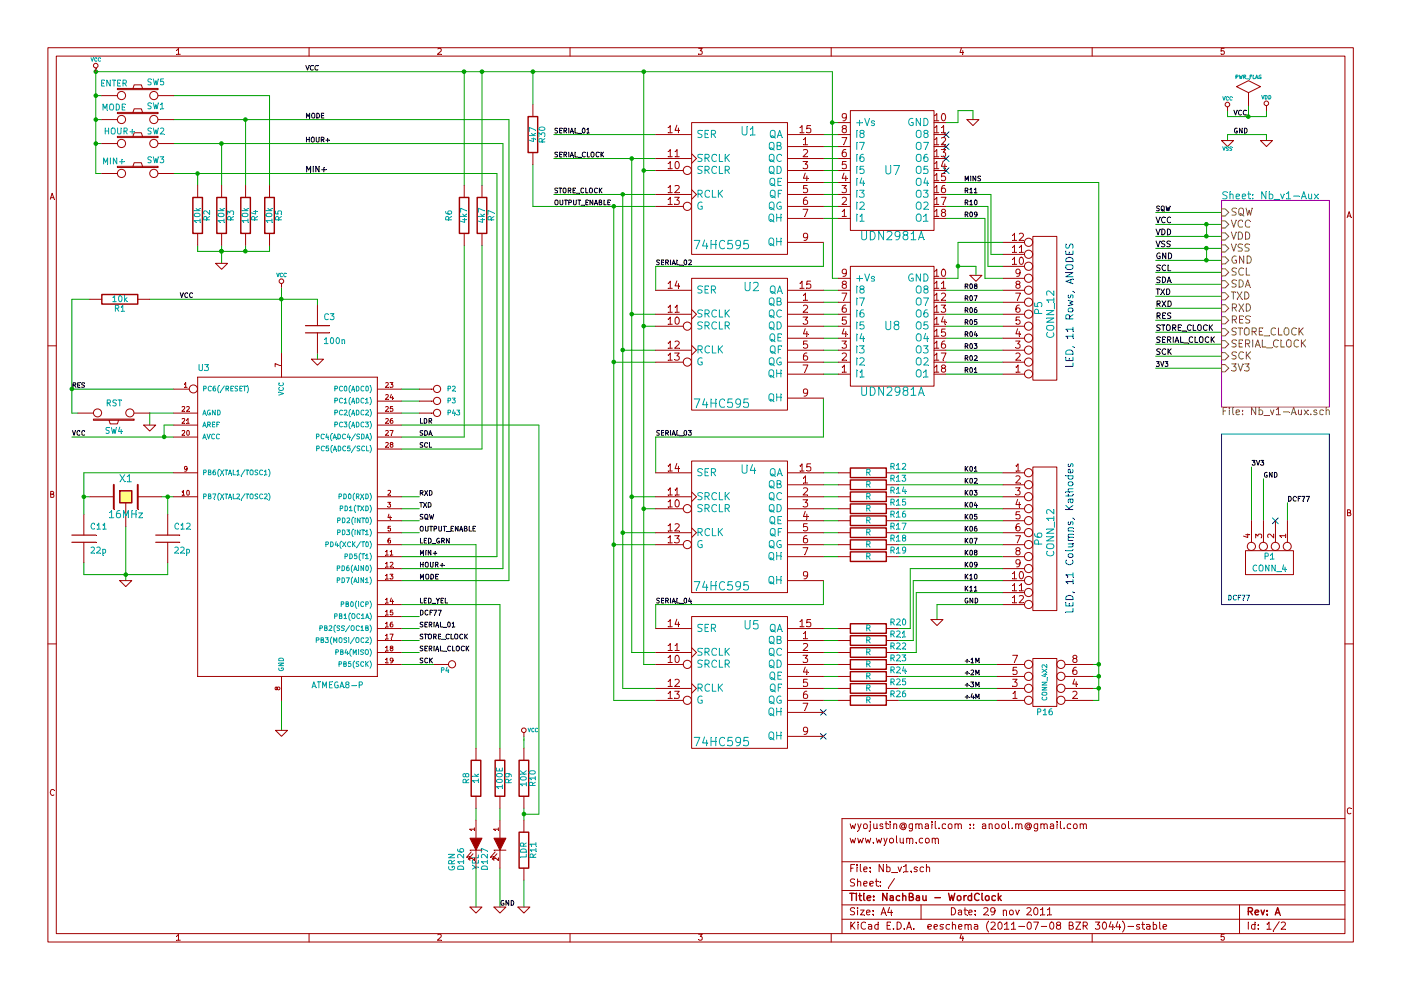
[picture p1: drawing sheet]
EESchema Schematic File Version 2  date 12/1/2011 11:24:33 AM
LIBS:Nb_v1
LIBS:power
LIBS:Nb_v1-cache
EELAYER 25  0
EELAYER END
$Descr A4 11700 8267
encoding utf-8
Sheet 1 2
Title "NachBau - WordClock"
Date "29 nov 2011"
Rev "A"
Comp ""
Comment1 "www.wyolum.com"
Comment2 "wyojustin@gmail.com :: anool.m@gmail.com"
Comment3 ""
Comment4 ""
$EndDescr
Text Label 8050 1525 0    40   ~ 0
MINS
Text Label 8050 5050 0    40   ~ 0
GND
Wire Wire Line
	9175 1525 7900 1525
Wire Wire Line
	9175 1525 9175 5850
Wire Wire Line
	5475 1725 4450 1725
Wire Wire Line
	4450 1725 4450 1375
Wire Wire Line
	4025 1550 4025 600 
Wire Wire Line
	4025 2050 4025 3750
Wire Wire Line
	4025 3750 3350 3750
Connection ~ 5275 4150
Connection ~ 8000 2225
Wire Wire Line
	8000 2025 8000 2325
Wire Wire Line
	8000 2025 8375 2025
Wire Wire Line
	8375 2225 8250 2225
Wire Wire Line
	8250 2225 8250 1725
Wire Wire Line
	8250 1725 7900 1725
Connection ~ 9175 5750
Wire Wire Line
	9175 5750 9125 5750
Connection ~ 9175 5550
Wire Wire Line
	9175 5550 9125 5550
Wire Wire Line
	7825 5175 7825 5050
Wire Wire Line
	7825 5050 8375 5050
Wire Wire Line
	8375 4850 7625 4850
Wire Wire Line
	7625 4850 7625 5350
Wire Wire Line
	7625 5350 7500 5350
Wire Wire Line
	8150 2300 8150 2225
Connection ~ 10425 975 
Wire Wire Line
	10425 875  10425 975 
Wire Wire Line
	10575 925  10575 975 
Wire Wire Line
	10575 975  10250 975 
Wire Wire Line
	10250 975  10250 925 
Wire Wire Line
	10750 4350 10750 4200
Wire Wire Line
	10550 4350 10550 4000
Wire Wire Line
	10200 3075 9650 3075
Wire Wire Line
	7500 5850 8325 5850
Wire Wire Line
	7500 5650 8325 5650
Wire Wire Line
	7500 5250 7600 5250
Wire Wire Line
	7500 4550 8375 4550
Wire Wire Line
	7500 4350 8375 4350
Wire Wire Line
	7500 4150 8375 4150
Wire Wire Line
	7500 3950 8375 3950
Wire Wire Line
	6875 4050 7000 4050
Wire Wire Line
	6875 4250 7000 4250
Wire Wire Line
	6875 4450 7000 4450
Wire Wire Line
	6875 4650 7000 4650
Wire Wire Line
	6875 5350 7000 5350
Wire Wire Line
	6875 5550 7000 5550
Wire Wire Line
	6875 5750 7000 5750
Connection ~ 6950 1025
Wire Wire Line
	7000 1025 6950 1025
Wire Wire Line
	8150 2225 8000 2225
Wire Wire Line
	8000 2325 7900 2325
Wire Wire Line
	7900 2525 8375 2525
Wire Wire Line
	7900 2725 8375 2725
Wire Wire Line
	7900 2925 8375 2925
Wire Wire Line
	7900 3125 8375 3125
Wire Wire Line
	5475 2425 5475 2225
Wire Wire Line
	5475 2225 6875 2225
Wire Wire Line
	6875 2225 6875 2025
Wire Wire Line
	7000 3125 6875 3125
Wire Wire Line
	7000 2925 6875 2925
Wire Wire Line
	7000 2725 6875 2725
Wire Wire Line
	7000 2525 6875 2525
Wire Wire Line
	7000 1825 6875 1825
Wire Wire Line
	7000 1625 6875 1625
Wire Wire Line
	7000 1425 6875 1425
Wire Wire Line
	7000 1225 6875 1225
Connection ~ 5125 1725
Connection ~ 5275 1325
Wire Wire Line
	4625 1325 5475 1325
Wire Wire Line
	5475 3950 5475 3650
Wire Wire Line
	5475 3650 6875 3650
Wire Wire Line
	6875 3650 6875 3325
Connection ~ 5375 4250
Wire Wire Line
	5375 600  5375 5550
Wire Wire Line
	5375 5550 5475 5550
Connection ~ 5375 1425
Wire Wire Line
	5375 1425 5475 1425
Connection ~ 5125 4550
Wire Wire Line
	5125 4550 5475 4550
Wire Wire Line
	5125 1725 5125 5850
Wire Wire Line
	5125 5850 5475 5850
Connection ~ 5200 4450
Wire Wire Line
	5475 4450 5200 4450
Connection ~ 5200 2925
Wire Wire Line
	5200 2925 5475 2925
Wire Wire Line
	5475 5450 5275 5450
Wire Wire Line
	5275 5450 5275 1325
Wire Wire Line
	3350 3250 3500 3250
Wire Wire Line
	3350 4850 4250 4850
Wire Wire Line
	3350 5350 3500 5350
Wire Wire Line
	4175 6250 4175 5050
Wire Wire Line
	4175 5050 3350 5050
Wire Wire Line
	3350 4550 3975 4550
Wire Wire Line
	3350 4450 3500 4450
Wire Wire Line
	700  4700 700  4800
Wire Wire Line
	700  4800 1400 4800
Connection ~ 1400 4150
Wire Wire Line
	1400 4300 1400 4150
Wire Wire Line
	3975 4550 3975 6250
Wire Wire Line
	2250 1550 2250 800 
Connection ~ 800  800 
Wire Wire Line
	800  800  850  800 
Connection ~ 10075 2075
Connection ~ 10075 2175
Wire Wire Line
	10075 2175 10075 2075
Wire Wire Line
	9650 2975 10200 2975
Wire Wire Line
	9650 2775 10200 2775
Wire Wire Line
	9650 2575 10200 2575
Wire Wire Line
	9650 2375 10200 2375
Wire Wire Line
	10200 2175 9650 2175
Wire Wire Line
	10200 1975 9650 1975
Wire Wire Line
	3500 3450 3350 3450
Wire Wire Line
	3350 4650 4150 4650
Connection ~ 4375 6800
Wire Wire Line
	4375 6800 4500 6800
Wire Wire Line
	4500 6800 4500 3550
Wire Wire Line
	4375 7350 4375 7575
Wire Wire Line
	3350 4250 3500 4250
Wire Wire Line
	1050 4850 1050 4400
Wire Wire Line
	2650 2550 2650 2500
Connection ~ 1650 1450
Wire Wire Line
	1450 1450 4150 1450
Connection ~ 800  1200
Wire Wire Line
	850  1450 800  1450
Connection ~ 1850 2100
Wire Wire Line
	1650 2050 1650 2100
Connection ~ 600  3250
Wire Wire Line
	650  3450 600  3450
Wire Wire Line
	600  3450 600  2500
Wire Wire Line
	850  1200 800  1200
Wire Wire Line
	1450 1200 4200 1200
Wire Wire Line
	3975 7250 3975 7575
Connection ~ 2350 2500
Wire Wire Line
	1450 3950 700  3950
Wire Wire Line
	1450 4150 1350 4150
Wire Wire Line
	1250 3550 1250 3450
Wire Wire Line
	1250 3450 1450 3450
Connection ~ 1850 1200
Connection ~ 1850 2100
Wire Wire Line
	2050 1550 2050 1000
Wire Wire Line
	1850 1550 1850 1200
Wire Wire Line
	2050 2050 2050 2100
Wire Wire Line
	1850 2050 1850 2200
Connection ~ 2050 1000
Wire Wire Line
	2350 5850 2350 6100
Wire Wire Line
	750  4150 700  4150
Wire Wire Line
	2350 2950 2350 2400
Wire Wire Line
	1450 1000 4250 1000
Wire Wire Line
	800  1000 850  1000
Wire Wire Line
	600  2500 750  2500
Wire Wire Line
	1450 3250 600  3250
Connection ~ 800  1000
Connection ~ 800  600 
Wire Wire Line
	1650 1550 1650 1450
Wire Wire Line
	800  1450 800  600 
Wire Wire Line
	3975 6750 3975 6850
Wire Wire Line
	2650 2950 2650 3000
Wire Wire Line
	600  3650 1450 3650
Wire Wire Line
	1450 3550 1370 3550
Wire Wire Line
	1370 3550 1370 3650
Connection ~ 1370 3650
Wire Wire Line
	3350 4150 3500 4150
Wire Wire Line
	4375 6750 4375 6850
Wire Wire Line
	4375 6250 4375 6150
Wire Wire Line
	4375 6175 4375 6175
Wire Wire Line
	2650 2500 1250 2500
Wire Wire Line
	3350 4750 4200 4750
Wire Wire Line
	10200 1875 9650 1875
Wire Wire Line
	10200 2075 9650 2075
Wire Wire Line
	9650 2275 10200 2275
Wire Wire Line
	9650 2475 10200 2475
Wire Wire Line
	9650 2675 10200 2675
Wire Wire Line
	9650 2875 10200 2875
Wire Wire Line
	10075 1875 10075 1975
Connection ~ 10075 1975
Connection ~ 10075 1875
Wire Wire Line
	4175 7575 4175 7250
Wire Wire Line
	2250 2050 2250 2100
Wire Wire Line
	2250 2100 1650 2100
Connection ~ 2050 2100
Wire Wire Line
	2250 800  1450 800 
Wire Wire Line
	3350 5450 3500 5450
Wire Wire Line
	700  3950 700  4300
Connection ~ 700  4150
Wire Wire Line
	1400 4800 1400 4700
Connection ~ 1050 4800
Wire Wire Line
	4500 3550 3350 3550
Wire Wire Line
	3350 4350 3500 4350
Wire Wire Line
	4150 1450 4150 4650
Wire Wire Line
	4200 4750 4200 1200
Wire Wire Line
	4175 6750 4175 6850
Wire Wire Line
	3350 5250 3500 5250
Wire Wire Line
	3350 5550 3625 5550
Wire Wire Line
	4250 1000 4250 4850
Connection ~ 4025 600 
Wire Wire Line
	3350 3350 3500 3350
Wire Wire Line
	5475 5750 5200 5750
Wire Wire Line
	5200 5750 5200 1625
Wire Wire Line
	5475 2625 5275 2625
Connection ~ 5275 2625
Wire Wire Line
	5275 4150 5475 4150
Wire Wire Line
	5125 3025 5475 3025
Connection ~ 5125 3025
Wire Wire Line
	5475 4250 5375 4250
Wire Wire Line
	5375 2725 5475 2725
Connection ~ 5375 2725
Wire Wire Line
	5475 1125 4625 1125
Wire Wire Line
	4625 1625 5475 1625
Connection ~ 5200 1625
Wire Wire Line
	6875 1125 7000 1125
Wire Wire Line
	6875 1325 7000 1325
Wire Wire Line
	6875 1525 7000 1525
Wire Wire Line
	6875 1725 7000 1725
Wire Wire Line
	6875 2425 7000 2425
Wire Wire Line
	6875 2625 7000 2625
Wire Wire Line
	6875 2825 7000 2825
Wire Wire Line
	6875 3025 7000 3025
Wire Wire Line
	6875 4850 6875 5050
Wire Wire Line
	6875 5050 5475 5050
Wire Wire Line
	5475 5050 5475 5250
Wire Wire Line
	8375 3025 7900 3025
Wire Wire Line
	8375 2825 7900 2825
Wire Wire Line
	8375 2625 7900 2625
Wire Wire Line
	8375 2425 7900 2425
Wire Wire Line
	7900 1025 8000 1025
Wire Wire Line
	8000 1025 8000 925 
Wire Wire Line
	8000 925  8125 925 
Wire Wire Line
	8125 925  8125 1000
Wire Wire Line
	7000 2325 6950 2325
Wire Wire Line
	6950 2325 6950 600 
Wire Wire Line
	6950 600  800  600 
Connection ~ 5375 600 
Wire Wire Line
	6875 5850 7000 5850
Wire Wire Line
	7000 5650 6875 5650
Wire Wire Line
	7000 5450 6875 5450
Wire Wire Line
	6875 5250 7000 5250
Wire Wire Line
	7000 4550 6875 4550
Wire Wire Line
	7000 4350 6875 4350
Wire Wire Line
	7000 4150 6875 4150
Wire Wire Line
	7000 3950 6875 3950
Wire Wire Line
	8375 4050 7500 4050
Wire Wire Line
	8375 4250 7500 4250
Wire Wire Line
	8375 4450 7500 4450
Wire Wire Line
	8375 4650 7500 4650
Wire Wire Line
	8325 5550 7500 5550
Wire Wire Line
	8325 5750 7500 5750
Wire Wire Line
	10200 1775 9650 1775
Wire Wire Line
	10450 4350 10450 3900
Wire Wire Line
	3350 5150 3500 5150
Wire Notes Line
	11100 3625 10200 3625
Wire Notes Line
	11100 3625 11100 5050
Wire Notes Line
	11100 5050 10200 5050
Wire Notes Line
	10200 5050 10200 3625
Wire Wire Line
	10575 1175 10575 1125
Wire Wire Line
	10575 1125 10250 1125
Wire Wire Line
	10250 1125 10250 1175
Wire Wire Line
	7600 5250 7600 4750
Wire Wire Line
	7600 4750 8375 4750
Wire Wire Line
	7500 5450 7650 5450
Wire Wire Line
	7650 5450 7650 4950
Wire Wire Line
	7650 4950 8375 4950
Wire Wire Line
	9175 5850 9125 5850
Wire Wire Line
	9175 5650 9125 5650
Connection ~ 9175 5650
Wire Wire Line
	7900 1825 8225 1825
Wire Wire Line
	8225 1825 8225 2325
Wire Wire Line
	8225 2325 8375 2325
Wire Wire Line
	7900 1625 8275 1625
Wire Wire Line
	8275 1625 8275 2125
Wire Wire Line
	8275 2125 8375 2125
Wire Wire Line
	3875 2050 3875 3650
Wire Wire Line
	3875 3650 3350 3650
Wire Wire Line
	3875 1550 3875 600 
Connection ~ 3875 600 
Wire Wire Line
	4450 875  4450 600 
Connection ~ 4450 600 
$Comp
L R R30
U 1 1
P 4450 1125
F 0 "R30" V 4530 1125 50  0000 C CNN
F 1 "4k7" V 4450 1125 50  0000 C CNN
F 2 "rc03_vert" H 4450 1125 60  0001 C CNN
	1    4450 1125
	1    0    0    -1  
$EndComp
$Comp
L CRYSTAL X1
U 1 1
P 1050 4150
F 0 "X1" H 1050 4300 60  0000 C CNN
F 1 "16MHz" H 1050 4000 60  0000 C CNN
F 2 "XTAL_2" H 1050 4150 60  0001 C CNN
	1    1050 4150
	1    0    0    -1  
$EndComp
$Comp
L GND #PWR02
U 1 1
P 7825 5175
F 0 "#PWR02" H 7825 5175 30  0001 C CNN
F 1 "GND" H 7825 5105 30  0001 C CNN
	1    7825 5175
	1    0    0    -1  
$EndComp
$Comp
L CONN_12 P5
U 1 1
P 8725 2575
F 0 "P5" V 8675 2575 60  0000 C CNN
F 1 "CONN_12" V 8775 2625 60  0000 C CNN
F 2 "pin_array_12x1" H 8725 2575 60  0001 C CNN
	1    8725 2575
	1    0    0    1   
$EndComp
$Comp
L CONN_4X2 P16
U 1 1
P 8725 5700
F 0 "P16" H 8725 5950 50  0000 C CNN
F 1 "CONN_4X2" V 8725 5700 40  0000 C CNN
F 2 "pin_array_4x2" H 8725 5700 60  0001 C CNN
	1    8725 5700
	1    0    0    1   
$EndComp
$Comp
L CONN_12 P6
U 1 1
P 8725 4500
F 0 "P6" V 8675 4500 60  0000 C CNN
F 1 "CONN_12" V 8775 4550 60  0000 C CNN
F 2 "pin_array_12x1" H 8725 4800 60  0001 C CNN
	1    8725 4500
	1    0    0    -1  
$EndComp
$Comp
L PWR_FLAG #FLG03
U 1 1
P 10425 875
F 0 "#FLG03" H 10425 1145 30  0001 C CNN
F 1 "PWR_FLAG" H 10425 1105 30  0000 C CNN
	1    10425 875 
	1    0    0    -1  
$EndComp
Text Label 10300 1125 0    40   ~ 0
GND
Text Label 10300 975  0    40   ~ 0
VCC
$Comp
L GND #PWR04
U 1 1
P 10575 1175
F 0 "#PWR04" H 10575 1175 30  0001 C CNN
F 1 "GND" H 10575 1105 30  0001 C CNN
	1    10575 1175
	1    0    0    -1  
$EndComp
$Comp
L VSS #PWR05
U 1 1
P 10250 1175
F 0 "#PWR05" H 10250 1175 30  0001 C CNN
F 1 "VSS" H 10250 1105 30  0000 C CNN
	1    10250 1175
	1    0    0    -1  
$EndComp
$Comp
L VDD #PWR06
U 1 1
P 10575 925
F 0 "#PWR06" H 10575 1025 30  0001 C CNN
F 1 "VDD" H 10575 1035 30  0000 C CNN
	1    10575 925 
	1    0    0    -1  
$EndComp
$Comp
L VCC #PWR07
U 1 1
P 10250 925
F 0 "#PWR07" H 10250 1025 30  0001 C CNN
F 1 "VCC" H 10250 1025 30  0000 C CNN
	1    10250 925 
	1    0    0    -1  
$EndComp
Text Notes 10250 5025 0    40   ~ 0
DCF77
NoConn ~ 10650 4350
Text Label 10750 4200 0    40   ~ 0
DCF77
Text Label 10550 4000 0    40   ~ 0
GND
Text Label 10450 3900 0    40   ~ 0
3V3
$Comp
L CONN_4 P1
U 1 1
P 10600 4700
F 0 "P1" V 10550 4700 50  0000 C CNN
F 1 "CONN_4" V 10650 4700 50  0000 C CNN
F 2 "pin_strip_4" H 10600 4700 60  0001 C CNN
	1    10600 4700
	0    1    1    0   
$EndComp
Text Label 9650 3075 0    40   ~ 0
3V3
Text Label 3500 5550 0    40   ~ 0
SCK
Text Label 9650 1775 0    40   ~ 0
SQW
Text Label 8050 5850 0    40   ~ 0
+4M
Text Label 8050 5750 0    40   ~ 0
+3M
Text Label 8050 5650 0    40   ~ 0
+2M
Text Label 8050 5550 0    40   ~ 0
+1M
$Comp
L R R26
U 1 1
P 7250 5850
F 0 "R26" V 7200 6100 50  0000 C CNN
F 1 "R" V 7250 5850 50  0000 C CNN
F 2 "rc03_vert" H 7250 5850 60  0001 C CNN
	1    7250 5850
	0    1    1    0   
$EndComp
$Comp
L R R25
U 1 1
P 7250 5750
F 0 "R25" V 7200 6000 50  0000 C CNN
F 1 "R" V 7250 5750 50  0000 C CNN
F 2 "rc03_vert" H 7250 5750 60  0001 C CNN
	1    7250 5750
	0    1    1    0   
$EndComp
$Comp
L R R24
U 1 1
P 7250 5650
F 0 "R24" V 7200 5900 50  0000 C CNN
F 1 "R" V 7250 5650 50  0000 C CNN
F 2 "rc03_vert" H 7250 5650 60  0001 C CNN
	1    7250 5650
	0    1    1    0   
$EndComp
$Comp
L R R23
U 1 1
P 7250 5550
F 0 "R23" V 7200 5800 50  0000 C CNN
F 1 "R" V 7250 5550 50  0000 C CNN
F 2 "rc03_vert" H 7250 5550 60  0001 C CNN
	1    7250 5550
	0    1    1    0   
$EndComp
$Comp
L R R22
U 1 1
P 7250 5450
F 0 "R22" V 7200 5700 50  0000 C CNN
F 1 "R" V 7250 5450 50  0000 C CNN
F 2 "rc03_vert" H 7250 5450 60  0001 C CNN
	1    7250 5450
	0    1    1    0   
$EndComp
$Comp
L R R21
U 1 1
P 7250 5350
F 0 "R21" V 7200 5600 50  0000 C CNN
F 1 "R" V 7250 5350 50  0000 C CNN
F 2 "rc03_vert" H 7250 5350 60  0001 C CNN
	1    7250 5350
	0    1    1    0   
$EndComp
$Comp
L R R20
U 1 1
P 7250 5250
F 0 "R20" V 7200 5500 50  0000 C CNN
F 1 "R" V 7250 5250 50  0000 C CNN
F 2 "rc03_vert" H 7250 5250 60  0001 C CNN
	1    7250 5250
	0    1    1    0   
$EndComp
$Comp
L R R19
U 1 1
P 7250 4650
F 0 "R19" V 7200 4900 50  0000 C CNN
F 1 "R" V 7250 4650 50  0000 C CNN
F 2 "rc03_vert" H 7250 4650 60  0001 C CNN
	1    7250 4650
	0    1    1    0   
$EndComp
$Comp
L R R18
U 1 1
P 7250 4550
F 0 "R18" V 7200 4800 50  0000 C CNN
F 1 "R" V 7250 4550 50  0000 C CNN
F 2 "rc03_vert" H 7250 4550 60  0001 C CNN
	1    7250 4550
	0    1    1    0   
$EndComp
$Comp
L R R17
U 1 1
P 7250 4450
F 0 "R17" V 7200 4700 50  0000 C CNN
F 1 "R" V 7250 4450 50  0000 C CNN
F 2 "rc03_vert" H 7250 4450 60  0001 C CNN
	1    7250 4450
	0    1    1    0   
$EndComp
$Comp
L R R16
U 1 1
P 7250 4350
F 0 "R16" V 7200 4600 50  0000 C CNN
F 1 "R" V 7250 4350 50  0000 C CNN
F 2 "rc03_vert" H 7250 4350 60  0001 C CNN
	1    7250 4350
	0    1    1    0   
$EndComp
$Comp
L R R15
U 1 1
P 7250 4250
F 0 "R15" V 7200 4500 50  0000 C CNN
F 1 "R" V 7250 4250 50  0000 C CNN
F 2 "rc03_vert" H 7250 4250 60  0001 C CNN
	1    7250 4250
	0    1    1    0   
$EndComp
$Comp
L R R14
U 1 1
P 7250 4150
F 0 "R14" V 7200 4400 50  0000 C CNN
F 1 "R" V 7250 4150 50  0000 C CNN
F 2 "rc03_vert" H 7250 4150 60  0001 C CNN
	1    7250 4150
	0    1    1    0   
$EndComp
$Comp
L R R13
U 1 1
P 7250 4050
F 0 "R13" V 7200 4300 50  0000 C CNN
F 1 "R" V 7250 4050 50  0000 C CNN
F 2 "rc03_vert" H 7250 4050 60  0001 C CNN
	1    7250 4050
	0    1    1    0   
$EndComp
$Comp
L R R12
U 1 1
P 7250 3950
F 0 "R12" V 7200 4200 50  0000 C CNN
F 1 "R" V 7250 3950 50  0000 C CNN
F 2 "rc03_vert" H 7250 3950 60  0001 C CNN
	1    7250 3950
	0    1    1    0   
$EndComp
NoConn ~ 6875 5950
$Comp
L GND #PWR08
U 1 1
P 8150 2300
F 0 "#PWR08" H 8150 2300 30  0001 C CNN
F 1 "GND" H 8150 2230 30  0001 C CNN
	1    8150 2300
	1    0    0    -1  
$EndComp
$Comp
L GND #PWR09
U 1 1
P 8125 1000
F 0 "#PWR09" H 8125 1000 30  0001 C CNN
F 1 "GND" H 8125 930 30  0001 C CNN
	1    8125 1000
	1    0    0    -1  
$EndComp
NoConn ~ 7900 1125
NoConn ~ 7900 1225
NoConn ~ 7900 1325
NoConn ~ 7900 1425
Text Label 8050 1625 0    40   ~ 0
R11
Text Label 8050 1825 0    40   ~ 0
R09
Text Label 8050 2425 0    40   ~ 0
R08
Text Label 8050 3125 0    40   ~ 0
R01
Text Label 4625 1725 0    40   ~ 0
OUTPUT_ENABLE
Text Label 4625 1625 0    40   ~ 0
STORE_CLOCK
Text Label 4625 1325 0    40   ~ 0
SERIAL_CLOCK
NoConn ~ 6875 6150
Text Label 5475 5050 0    40   ~ 0
SERIAL_04
Text Label 5475 3650 0    40   ~ 0
SERIAL_03
Text Label 5475 2225 0    40   ~ 0
SERIAL_02
Text Label 4625 1125 0    40   ~ 0
SERIAL_01
Text Label 8050 1725 0    40   ~ 0
R10
$Comp
L CONN_1 P4
U 1 1
P 3775 5550
F 0 "P4" H 3675 5500 40  0000 L CNN
F 1 "CONN_1" H 3775 5605 30  0001 C CNN
F 2 "Pad01" H 3775 5550 60  0001 C CNN
	1    3775 5550
	1    0    0    -1  
$EndComp
$Comp
L CONN_1 P2
U 1 1
P 3650 3250
F 0 "P2" H 3730 3250 40  0000 L CNN
F 1 "CONN_1" H 3650 3305 30  0001 C CNN
F 2 "Pad01" H 3650 3250 60  0001 C CNN
	1    3650 3250
	1    0    0    -1  
$EndComp
$Comp
L CONN_1 P3
U 1 1
P 3650 3350
F 0 "P3" H 3730 3350 40  0000 L CNN
F 1 "CONN_1" H 3650 3405 30  0001 C CNN
F 2 "Pad01" H 3650 3350 60  0001 C CNN
	1    3650 3350
	1    0    0    -1  
$EndComp
Text Label 3500 5450 0    40   ~ 0
SERIAL_CLOCK
Text Label 3500 5350 0    40   ~ 0
STORE_CLOCK
Text Label 3500 5250 0    40   ~ 0
SERIAL_01
Text Label 3500 5150 0    40   ~ 0
DCF77
Text Label 3500 4550 0    40   ~ 0
LED_GRN
Text Label 3500 4850 0    40   ~ 0
MODE
Text Label 3500 4750 0    40   ~ 0
HOUR+
Text Label 3500 4650 0    40   ~ 0
MIN+
$Comp
L LED D127
U 1 1
P 4175 7050
F 0 "D127" H 4300 6925 50  0000 C CNN
F 1 "YEL" H 4325 6850 50  0000 C CNN
F 2 "led_5mm_yellow" H 4175 7050 60  0001 C CNN
	1    4175 7050
	0    1    1    0   
$EndComp
Text Label 3500 4350 0    40   ~ 0
SQW
$Comp
L UDN2981A U8
U 1 1
P 7450 2725
F 0 "U8" H 7450 2725 70  0000 C CNN
F 1 "UDN2981A" H 7450 3275 70  0000 C CNN
F 2 "dil_18-300_socket" H 7450 2725 60  0001 C CNN
	1    7450 2725
	1    0    0    1   
$EndComp
$Comp
L UDN2981A U7
U 1 1
P 7450 1425
F 0 "U7" H 7450 1425 70  0000 C CNN
F 1 "UDN2981A" H 7450 1975 70  0000 C CNN
F 2 "dil_18-300_socket" H 7450 1425 60  0001 C CNN
	1    7450 1425
	1    0    0    1   
$EndComp
$Comp
L 74HC595 U1
U 1 1
P 6175 1575
F 0 "U1" H 6250 2050 70  0000 C CNN
F 1 "74HC595" H 6025 1100 70  0000 C CNN
F 2 "dil_16-300_socket" H 6175 1575 60  0001 C CNN
	1    6175 1575
	1    0    0    -1  
$EndComp
$Comp
L 74HC595 U2
U 1 1
P 6175 2875
F 0 "U2" H 6275 3350 70  0000 C CNN
F 1 "74HC595" H 6025 2375 70  0000 C CNN
F 2 "dil_16-300_socket" H 6175 2875 60  0001 C CNN
	1    6175 2875
	1    0    0    -1  
$EndComp
$Comp
L 74HC595 U4
U 1 1
P 6175 4400
F 0 "U4" H 6250 4875 70  0000 C CNN
F 1 "74HC595" H 6025 3900 70  0000 C CNN
F 2 "dil_16-300_socket" H 6175 4400 60  0001 C CNN
	1    6175 4400
	1    0    0    -1  
$EndComp
$Comp
L 74HC595 U5
U 1 1
P 6175 5700
F 0 "U5" H 6275 6175 70  0000 C CNN
F 1 "74HC595" H 6025 5200 70  0000 C CNN
F 2 "dil_16-300_socket" H 6175 5700 60  0001 C CNN
	1    6175 5700
	1    0    0    -1  
$EndComp
$Comp
L C C12
U 1 1
P 1400 4500
F 0 "C12" H 1450 4600 50  0000 L CNN
F 1 "22p" H 1450 4400 50  0000 L CNN
F 2 "cnp_3mm_disc" H 1400 4500 60  0001 C CNN
	1    1400 4500
	1    0    0    -1  
$EndComp
$Comp
L C C11
U 1 1
P 700 4500
F 0 "C11" H 750 4600 50  0000 L CNN
F 1 "22p" H 750 4400 50  0000 L CNN
F 2 "cnp_3mm_disc" H 700 4500 60  0001 C CNN
	1    700  4500
	1    0    0    -1  
$EndComp
$Comp
L R R11
U 1 1
P 4375 7100
F 0 "R11" V 4455 7100 50  0000 C CNN
F 1 "LDR" V 4375 7100 50  0000 C CNN
F 2 "pin_strip_2" H 4375 7100 60  0001 C CNN
	1    4375 7100
	1    0    0    -1  
$EndComp
Text Label 3500 5050 0    40   ~ 0
LED_YEL
$Comp
L R R5
U 1 1
P 2250 1800
F 0 "R5" V 2330 1800 50  0000 C CNN
F 1 "10k" V 2250 1800 50  0000 C CNN
F 2 "rc03_vert" H 2250 1800 60  0001 C CNN
	1    2250 1800
	1    0    0    -1  
$EndComp
$Comp
L SW_PUSH SW5
U 1 1
P 1150 800
F 0 "SW5" H 1300 910 50  0000 C CNN
F 1 "ENTER" H 950 900 50  0000 C CNN
F 2 "SW_PB_V" H 1150 800 60  0001 C CNN
F 3 "http://industrial.panasonic.com/www-data/pdf/ATK0000/ATK0000CE32.pdf" H 1150 800 60  0001 C CNN
F 4 "P10884S-ND" H 1150 800 60  0001 C CNN "DigiKey"
	1    1150 800 
	1    0    0    -1  
$EndComp
Text Label 3500 3550 0    40   ~ 0
LDR
Text Label 3500 4450 0    40   ~ 0
OUTPUT_ENABLE
$Comp
L CONN_1 P43
U 1 1
P 3650 3450
F 0 "P43" H 3730 3450 40  0000 L CNN
F 1 "CONN_1" H 3650 3505 30  0001 C CNN
F 2 "Pad01" H 3650 3450 60  0001 C CNN
	1    3650 3450
	1    0    0    -1  
$EndComp
$Comp
L GND #PWR010
U 1 1
P 4375 7575
F 0 "#PWR010" H 4375 7575 30  0001 C CNN
F 1 "GND" H 4375 7505 30  0001 C CNN
	1    4375 7575
	1    0    0    -1  
$EndComp
$Comp
L VCC #PWR011
U 1 1
P 4375 6150
F 0 "#PWR011" H 4375 6250 30  0001 C CNN
F 1 "VCC" H 4450 6200 30  0000 C CNN
	1    4375 6150
	1    0    0    -1  
$EndComp
$Comp
L R R10
U 1 1
P 4375 6500
F 0 "R10" V 4300 6500 50  0000 C CNN
F 1 "10K" V 4375 6500 50  0000 C CNN
F 2 "rc03_vert" H 4375 6500 60  0001 C CNN
	1    4375 6500
	-1   0    0    1   
$EndComp
Text Label 4175 7575 0    40   ~ 0
GND
$Comp
L GND #PWR012
U 1 1
P 4175 7575
F 0 "#PWR012" H 4175 7575 30  0001 C CNN
F 1 "GND" H 4175 7505 30  0001 C CNN
	1    4175 7575
	1    0    0    -1  
$EndComp
$Comp
L R R9
U 1 1
P 4175 6500
F 0 "R9" V 4100 6500 50  0000 C CNN
F 1 "100E" V 4175 6500 50  0000 C CNN
F 2 "rc03_vert" H 4175 6500 60  0001 C CNN
	1    4175 6500
	-1   0    0    1   
$EndComp
Text Label 600  3650 0    40   ~ 0
VCC
Text Label 1500 2500 0    40   ~ 0
VCC
Text Label 8050 2525 0    40   ~ 0
R07
Text Label 8050 2625 0    40   ~ 0
R06
Text Label 8050 2725 0    40   ~ 0
R05
Text Label 8050 2825 0    40   ~ 0
R04
Text Label 8050 2925 0    40   ~ 0
R03
Text Label 8050 3025 0    40   ~ 0
R02
Text Label 8050 4950 0    40   ~ 0
K11
Text Label 8050 4850 0    40   ~ 0
K10
Text Label 8050 4750 0    40   ~ 0
K09
Text Label 8050 4650 0    40   ~ 0
K08
Text Label 8050 4550 0    40   ~ 0
K07
Text Label 8050 4450 0    40   ~ 0
K06
Text Label 8050 4350 0    40   ~ 0
K05
Text Label 8050 4250 0    40   ~ 0
K04
Text Label 8050 4150 0    40   ~ 0
K03
Text Label 8050 4050 0    40   ~ 0
K02
Text Label 8050 3950 0    40   ~ 0
K01
$Comp
L GND #PWR013
U 1 1
P 2650 3000
F 0 "#PWR013" H 2650 3000 30  0001 C CNN
F 1 "GND" H 2650 2930 30  0001 C CNN
	1    2650 3000
	1    0    0    -1  
$EndComp
$Comp
L C C3
U 1 1
P 2650 2750
F 0 "C3" H 2700 2850 50  0000 L CNN
F 1 "100n" H 2700 2650 50  0000 L CNN
F 2 "C2" H 2650 2750 60  0001 C CNN
	1    2650 2750
	1    0    0    -1  
$EndComp
Text Label 9650 2675 0    47   ~ 0
RES
Text Label 9650 2475 0    47   ~ 0
TXD
Text Label 9650 2575 0    47   ~ 0
RXD
Text Label 9650 2775 0    47   ~ 0
STORE_CLOCK
Text Label 9650 2875 0    47   ~ 0
SERIAL_CLOCK
Text Label 9650 1975 0    47   ~ 0
VDD
Text Label 9650 1875 0    47   ~ 0
VCC
Text Notes 8975 5125 1    60   ~ 0
LED, 11 Columns, Kathodes
Text Notes 8975 3075 1    60   ~ 0
LED, 11 Rows, ANODES
Text Label 600  3250 0    39   ~ 0
RES
Text Label 2550 1450 0    47   ~ 0
MIN+
$Comp
L R R2
U 1 1
P 1650 1800
F 0 "R2" V 1730 1800 50  0000 C CNN
F 1 "10k" V 1650 1800 50  0000 C CNN
F 2 "rc03_vert" H 1650 1800 60  0001 C CNN
	1    1650 1800
	1    0    0    -1  
$EndComp
$Comp
L SW_PUSH SW3
U 1 1
P 1150 1450
F 0 "SW3" H 1300 1560 50  0000 C CNN
F 1 "MIN+" H 950 1550 50  0000 C CNN
F 2 "SW_PB_V" H 1150 1450 60  0001 C CNN
F 3 "http://industrial.panasonic.com/www-data/pdf/ATK0000/ATK0000CE32.pdf" H 1150 1450 60  0001 C CNN
F 4 "P10884S-ND" H 1150 1450 60  0001 C CNN "DigiKey"
	1    1150 1450
	1    0    0    -1  
$EndComp
$Comp
L SW_PUSH SW4
U 1 1
P 950 3450
F 0 "SW4" H 950 3600 50  0000 C CNN
F 1 "RST" H 950 3370 50  0000 C CNN
F 2 "SW-PB" H 950 3450 60  0001 C CNN
F 3 "http://industrial.panasonic.com/www-data/pdf/ATK0000/ATK0000CE32.pdf" H 950 3450 60  0001 C CNN
F 4 "P10884S-ND" H 950 3450 60  0001 C CNN "DigiKey"
	1    950  3450
	-1   0    0    1   
$EndComp
$Comp
L SW_PUSH SW2
U 1 1
P 1150 1200
F 0 "SW2" H 1300 1300 50  0000 C CNN
F 1 "HOUR+" H 1000 1300 50  0000 C CNN
F 2 "SW_PB_V" H 1150 1200 60  0001 C CNN
F 3 "http://industrial.panasonic.com/www-data/pdf/ATK0000/ATK0000CE32.pdf" H 1150 1200 60  0001 C CNN
F 4 "P10884S-ND" H 1150 1200 60  0001 C CNN "DigiKey"
	1    1150 1200
	1    0    0    -1  
$EndComp
$Comp
L SW_PUSH SW1
U 1 1
P 1150 1000
F 0 "SW1" H 1300 1110 50  0000 C CNN
F 1 "MODE" H 950 1100 50  0000 C CNN
F 2 "SW_PB_V" H 1150 1000 60  0001 C CNN
F 3 "http://industrial.panasonic.com/www-data/pdf/ATK0000/ATK0000CE32.pdf" H 1150 1000 60  0001 C CNN
F 4 "P10884S-ND" H 1150 1000 60  0001 C CNN "DigiKey"
	1    1150 1000
	1    0    0    -1  
$EndComp
Text Label 2550 600  0    39   ~ 0
VCC
$Comp
L R R6
U 1 1
P 3875 1800
F 0 "R6" V 3750 1800 50  0000 C CNN
F 1 "4k7" V 3875 1800 50  0000 C CNN
F 2 "rc03_vert" H 3875 1800 60  0001 C CNN
	1    3875 1800
	1    0    0    -1  
$EndComp
$Comp
L R R7
U 1 1
P 4025 1800
F 0 "R7" V 4105 1800 50  0000 C CNN
F 1 "4k7" V 4025 1800 50  0000 C CNN
F 2 "rc03_vert" H 4025 1800 60  0001 C CNN
	1    4025 1800
	1    0    0    -1  
$EndComp
Text Label 9650 2375 0    47   ~ 0
SDA
Text Label 9650 2275 0    47   ~ 0
SCL
Text Label 3500 3650 0    39   ~ 0
SDA
Text Label 3500 3750 0    39   ~ 0
SCL
Text Label 9650 2075 0    47   ~ 0
VSS
Text Label 9650 2175 0    47   ~ 0
GND
Text Label 9650 2975 0    47   ~ 0
SCK
Text Label 3500 4250 0    39   ~ 0
TXD
Text Label 3500 4150 0    39   ~ 0
RXD
$Sheet
S 10200 1675 900  1725
U 4B3F1092
F0 "Nb_v1-Aux" 60
F1 "Nb_v1-Aux.sch" 60
F2 "GND" I L 10200 2175 60 
F3 "VSS" I L 10200 2075 60 
F4 "SCL" I L 10200 2275 60 
F5 "SDA" I L 10200 2375 60 
F6 "RXD" I L 10200 2575 60 
F7 "TXD" I L 10200 2475 60 
F8 "RES" I L 10200 2675 60 
F9 "VDD" I L 10200 1975 60 
F10 "VCC" I L 10200 1875 60 
F11 "SQW" I L 10200 1775 60 
F12 "SERIAL_CLOCK" I L 10200 2875 60 
F13 "SCK" I L 10200 2975 60 
F14 "STORE_CLOCK" I L 10200 2775 60 
F15 "3V3" I L 10200 3075 60 
$EndSheet
Text Label 2550 1000 0    39   ~ 0
MODE
Text Label 2550 1200 0    39   ~ 0
HOUR+
$Comp
L GND #PWR014
U 1 1
P 2350 6100
F 0 "#PWR014" H 2350 6100 30  0001 C CNN
F 1 "GND" H 2350 6030 30  0001 C CNN
	1    2350 6100
	1    0    0    -1  
$EndComp
$Comp
L GND #PWR015
U 1 1
P 3975 7575
F 0 "#PWR015" H 3975 7575 30  0001 C CNN
F 1 "GND" H 3975 7505 30  0001 C CNN
	1    3975 7575
	1    0    0    -1  
$EndComp
$Comp
L VCC #PWR016
U 1 1
P 2350 2400
F 0 "#PWR016" H 2350 2500 30  0001 C CNN
F 1 "VCC" H 2350 2500 30  0000 C CNN
	1    2350 2400
	1    0    0    -1  
$EndComp
$Comp
L GND #PWR017
U 1 1
P 1250 3550
F 0 "#PWR017" H 1250 3550 30  0001 C CNN
F 1 "GND" H 1250 3480 30  0001 C CNN
	1    1250 3550
	1    0    0    -1  
$EndComp
$Comp
L GND #PWR018
U 1 1
P 1050 4850
F 0 "#PWR018" H 1050 4850 30  0001 C CNN
F 1 "GND" H 1050 4780 30  0001 C CNN
	1    1050 4850
	1    0    0    -1  
$EndComp
$Comp
L VCC #PWR019
U 1 1
P 800 600
F 0 "#PWR019" H 800 700 30  0001 C CNN
F 1 "VCC" H 800 700 30  0000 C CNN
	1    800  600 
	1    0    0    -1  
$EndComp
$Comp
L GND #PWR020
U 1 1
P 1850 2200
F 0 "#PWR020" H 1850 2200 30  0001 C CNN
F 1 "GND" H 1850 2130 30  0001 C CNN
	1    1850 2200
	1    0    0    -1  
$EndComp
$Comp
L R R4
U 1 1
P 2050 1800
F 0 "R4" V 2130 1800 50  0000 C CNN
F 1 "10k" V 2050 1800 50  0000 C CNN
F 2 "rc03_vert" H 2050 1800 60  0001 C CNN
	1    2050 1800
	1    0    0    -1  
$EndComp
$Comp
L R R3
U 1 1
P 1850 1800
F 0 "R3" V 1930 1800 50  0000 C CNN
F 1 "10k" V 1850 1800 50  0000 C CNN
F 2 "rc03_vert" H 1850 1800 60  0001 C CNN
	1    1850 1800
	1    0    0    -1  
$EndComp
$Comp
L LED D126
U 1 1
P 3975 7050
F 0 "D126" H 4100 6925 50  0000 C CNN
F 1 "GRN" H 4125 6850 50  0000 C CNN
F 2 "led_5mm_green" H 3975 7050 60  0001 C CNN
	1    3975 7050
	0    1    1    0   
$EndComp
$Comp
L R R8
U 1 1
P 3975 6500
F 0 "R8" V 4055 6500 50  0000 C CNN
F 1 "1k" V 3975 6500 50  0000 C CNN
F 2 "rc03_vert" H 3975 6500 60  0001 C CNN
	1    3975 6500
	-1   0    0    1   
$EndComp
$Comp
L R R1
U 1 1
P 1000 2500
F 0 "R1" V 1080 2500 50  0000 C CNN
F 1 "10k" V 1000 2500 50  0000 C CNN
F 2 "rc03_vert" H 1000 2500 60  0001 C CNN
	1    1000 2500
	0    1    1    0   
$EndComp
$Comp
L ATMEGA8-P U3
U 1 1
P 2350 4350
F 0 "U3" H 1650 5600 50  0000 L BNN
F 1 "ATMEGA8-P" H 2600 2950 50  0000 L BNN
F 2 "dil_28-300_socket" H 2850 2875 50  0001 C CNN
	1    2350 4350
	1    0    0    -1  
$EndComp
$EndSCHEMATC
